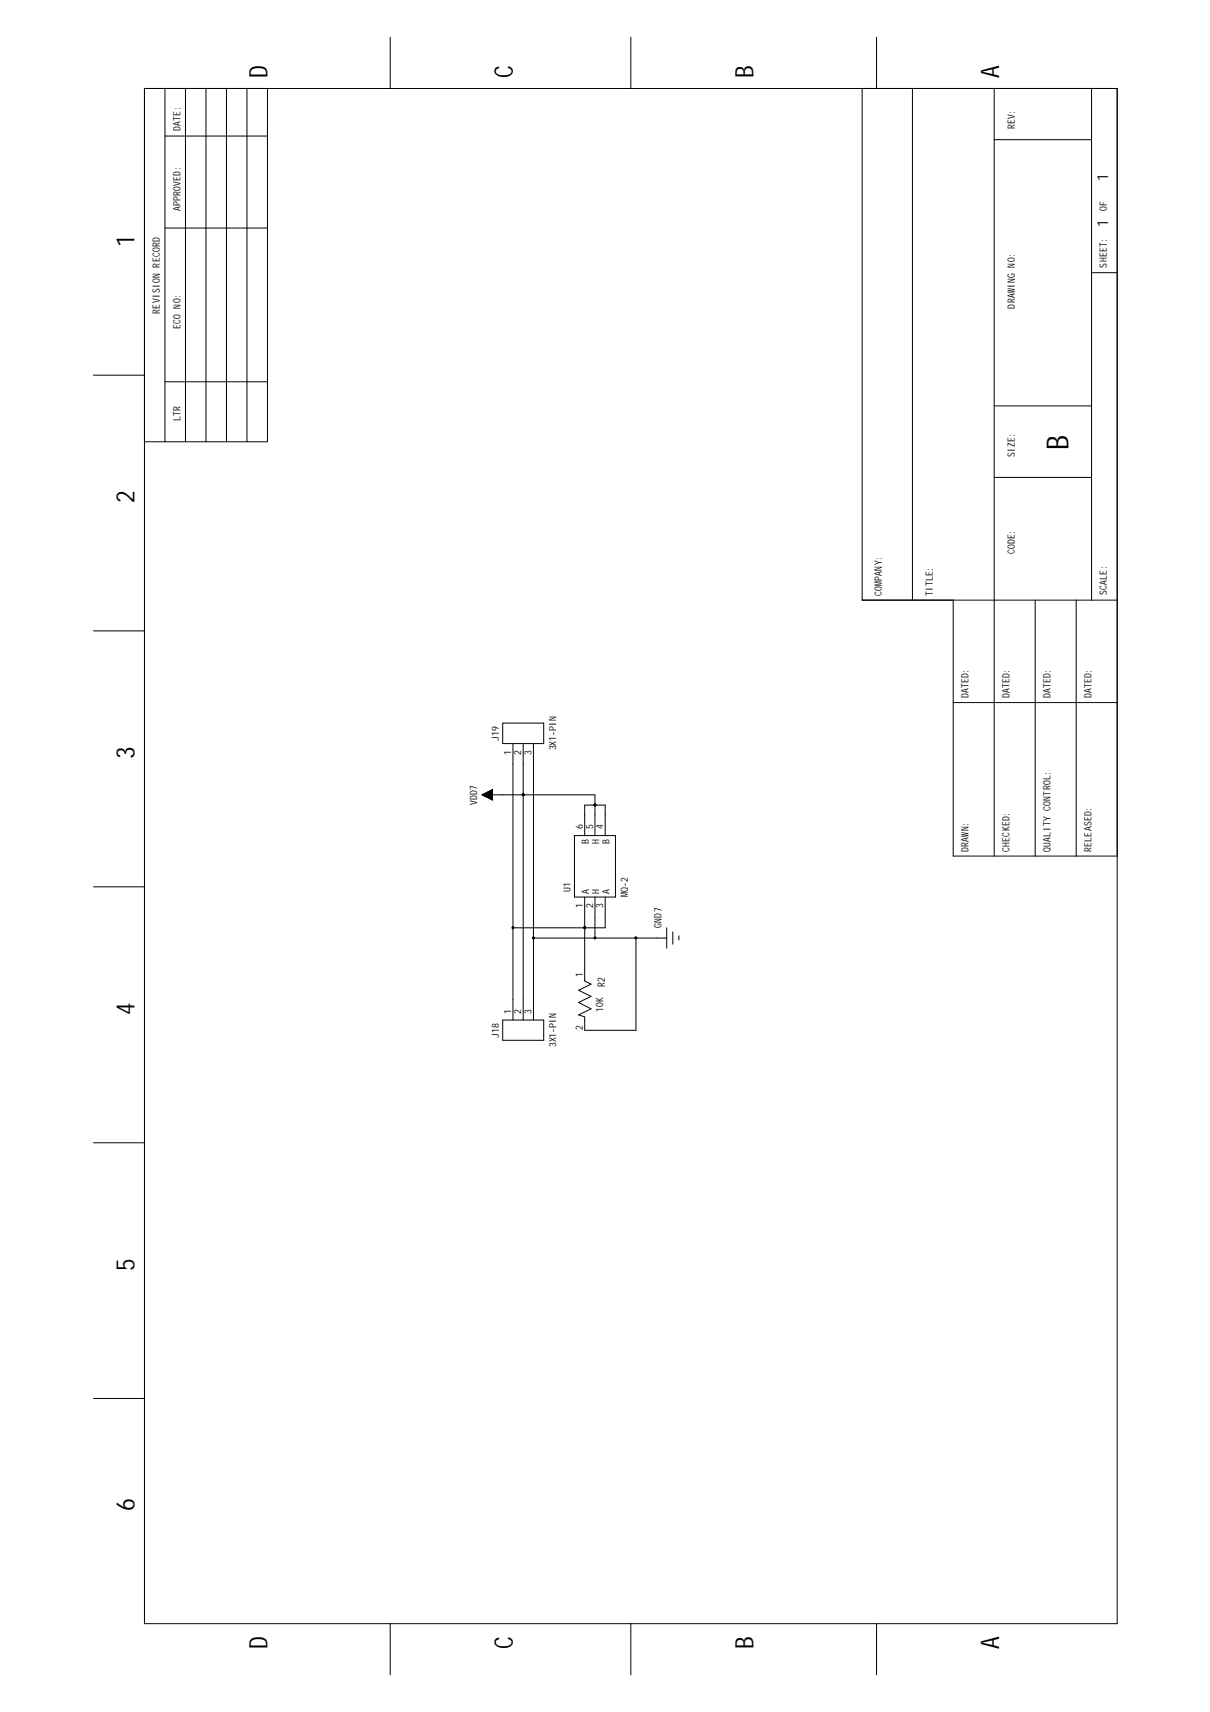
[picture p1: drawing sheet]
<svg xmlns="http://www.w3.org/2000/svg" width="210mm" height="297mm" viewBox="0 0 210 297" stroke-linecap="round" stroke-linejoin="round" font-family="sans-serif">
<g fill="none" stroke="#000" stroke-width=".17">
<path d="M25.1 15.4h168.7v266.3h-168.7zM28.6 15.4v61.3M32.2 15.4v61.3M35.7 15.4v61.3M39.3 15.4v61.3M42.8 15.4v61.3M46.4 15.4v61.3h-21.3M67.7 6.5v8.9M109.4 6.5v8.9M149.6 15.4v88.7h44.2M152.1 6.5v8.8M158.3 15.4v88.7"/>
<path d="M172.5 15.4v133.1M189.4 15.4v88.7M28.6 23.6h17.8M28.6 39.6h17.8M172.5 24.2h16.9M189.4 47.3h4.4M16.2 65.1h8.9M28.6 66.2h17.8M172.5 70.4h16.9M172.5 82.8h16.9M16.2 109.5h8.9M165.4 104.1v44.4h28.4"/>
<path d="M179.6 104.1v44.4M186.7 104.1v44.4M83.7 137.9h.1M83.7 137.9h19.5v7.1M83.7 138h1.7M83.9 137.8v.2M83.9 138h1.5M84 137.7v.4M84 138.1h1.4M84.2 137.7v.4M84.2 138.2h1.2M84.3 137.6v.6"/>
<path d="M84.3 138.2h1.1M84.5 137.5v.8h.9M84.6 137.4v1h.8M84.8 137.4v1M84.9 137.3v1.2M84.9 138.5h.5M85 137.2v1.3M85 138.6h.4M85.2 137.1v1.5M85.3 137.1v1.6M85.3 138.8h.1M85.4 137v1.8l-1.7-.9"/>
<path d="M85.4 137l-1.7 .9M85.4 137v1.8M85.4 137.1h-.1v1.6M85.4 137.2h-.3v1.4M85.4 137.2h-.4v1.3M85.4 137.3h-.6v1.2h.6M85.4 137.4h-.7v1M85.4 137.5h-.9v.8M85.4 137.5h-1v.7M85.4 137.6h-1.2v.6M85.4 137.7h-1.3v.4M85.4 137.7h-1.4v.3"/>
<path d="M85.4 137.8h-1.6v.2M87.2 125.5h7.1v3.5h-7.1zM89 129v48M90.8 137.9h.1M90.8 129v48M92.5 129v48M103.2 139.7h.1M165.4 121.9h28.4M16.2 153.9h8.9M99.7 145h7.1v10.6h-7.1zM101.4 145v-5.3h3.6v5.3M101.4 155.6v14.6l1.1 .6-2.1 1 2.1 1.1-2.1 1 2.1 1.1-2.1 1.1 1 .3v2.4h8.9v-16"/>
<path d="M103.2 155.6v7.2M105 155.6v5.4h-16M87.2 177h7.1v3.5h-7.1zM92.5 162.8h23.2M101.4 161h.1M115.7 161v3.5M116.7 161.7v2.1M117.8 162.4v.7M16.2 198.3h8.9M16.2 242.6h8.9M67.7 281.7v8.9M109.4 281.7v8.9"/>
<path d="M152.1 281.7v8.9"/>
</g>
<g fill="#000" stroke="#000" stroke-width=".17">
<path d="M90.6 137.7h.3v.3h-.3z" fill-rule="evenodd"/>
<path d="M90.6 137.7h.3v.3h-.3z" fill-rule="evenodd"/>
<path d="M103.1 139.5h.2v.3h-.2z" fill-rule="evenodd"/>
<path d="M103.1 139.5h.2v.3h-.2z" fill-rule="evenodd"/>
<path d="M88.9 160.8h.2v.3h-.2z" fill-rule="evenodd"/>
<path d="M92.4 162.6h.3v.3h-.3z" fill-rule="evenodd"/>
<path d="M101.3 160.8h.2v.3h-.2z" fill-rule="evenodd"/>
<path d="M101.3 160.8h.2v.3h-.2z" fill-rule="evenodd"/>
<path d="M103.1 162.6h.2v.3h-.2z" fill-rule="evenodd"/>
<path d="M110.2 162.6h.2v.3h-.2z" fill-rule="evenodd"/>
</g>
<text font-size="5.3" x="185.4" y="78" transform="rotate(-90 185.4 78)">B</text>
<g font-size="4.4">
<text x="46.4" y="13.6" transform="rotate(-90 46.4 13.6)">D</text>
<text x="89" y="13.6" transform="rotate(-90 89 13.6)">C</text>
<text x="130.7" y="13.6" transform="rotate(-90 130.7 13.6)">B</text>
<text x="173.4" y="13.6" transform="rotate(-90 173.4 13.6)">A</text>
<text x="23.3" y="42.9" transform="rotate(-90 23.3 42.9)">1</text>
<text x="23.3" y="87.3" transform="rotate(-90 23.3 87.3)">2</text>
<text x="23.3" y="131.7" transform="rotate(-90 23.3 131.7)">3</text>
<text x="23.3" y="176.1" transform="rotate(-90 23.3 176.1)">4</text>
<text x="23.3" y="220.5" transform="rotate(-90 23.3 220.5)">5</text>
<text x="23.3" y="262.2" transform="rotate(-90 23.3 262.2)">6</text>
<text x="46.4" y="286.2" transform="rotate(-90 46.4 286.2)">D</text>
<text x="89" y="286.2" transform="rotate(-90 89 286.2)">C</text>
<text x="130.7" y="286.2" transform="rotate(-90 130.7 286.2)">B</text>
<text x="173.4" y="286.2" transform="rotate(-90 173.4 286.2)">A</text>
</g>
<g font-size="2.6">
<text x="192.2" y="31.4" transform="rotate(-90 192.2 31.4)">1</text>
<text x="192.2" y="39.4" transform="rotate(-90 192.2 39.4)">1</text>
</g>
<g font-size="1.7">
<text x="31.3" y="22.7" transform="rotate(-90 31.3 22.7)">DATE:</text>
<text x="176" y="22.5" transform="rotate(-90 176 22.5)">REV:</text>
<text x="31.3" y="36.7" transform="rotate(-90 31.3 36.7)">APPROVED:</text>
<text x="192" y="36.6" transform="rotate(-90 192 36.6)">OF</text>
<text x="192" y="46.4" transform="rotate(-90 192 46.4)">SHEET:</text>
<text x="176" y="53.5" transform="rotate(-90 176 53.5)">DRAWING NO:</text>
<text x="27.7" y="54.4" transform="rotate(-90 27.7 54.4)">REVISION RECORD</text>
<text x="31.3" y="57.1" transform="rotate(-90 31.3 57.1)">ECO NO:</text>
<text x="31.3" y="73.1" transform="rotate(-90 31.3 73.1)">LTR</text>
<text x="176" y="79.3" transform="rotate(-90 176 79.3)">SIZE:</text>
<text x="176" y="96.2" transform="rotate(-90 176 96.2)">CODE:</text>
<text x="153" y="103.4" transform="rotate(-90 153 103.4)">COMPANY:</text>
<text x="161.8" y="103.4" transform="rotate(-90 161.8 103.4)">TITLE:</text>
<text x="192" y="103.2" transform="rotate(-90 192 103.2)">SCALE:</text>
<text x="168" y="121.2" transform="rotate(-90 168 121.2)">DATED:</text>
<text x="175.1" y="121.2" transform="rotate(-90 175.1 121.2)">DATED:</text>
<text x="182.2" y="121.2" transform="rotate(-90 182.2 121.2)">DATED:</text>
<text x="189.4" y="121.2" transform="rotate(-90 189.4 121.2)">DATED:</text>
<text x="86.5" y="128.5" transform="rotate(-90 86.5 128.5)">J19</text>
<text x="88.6" y="130.9" transform="rotate(-90 88.6 130.9)">1</text>
<text x="90.4" y="130.9" transform="rotate(-90 90.4 130.9)">2</text>
<text x="92.2" y="130.9" transform="rotate(-90 92.2 130.9)">3</text>
<text x="96.5" y="130.2" transform="rotate(-90 96.5 130.2)">3X1-PIN</text>
<text x="82.8" y="139.7" transform="rotate(-90 82.8 139.7)">VDD7</text>
<text x="101.1" y="143.9" transform="rotate(-90 101.1 143.9)">6</text>
<text x="102.9" y="143.9" transform="rotate(-90 102.9 143.9)">5</text>
<text x="104.6" y="143.9" transform="rotate(-90 104.6 143.9)">4</text>
<text x="102.2" y="146.4" transform="rotate(-90 102.2 146.4)">B</text>
<text x="103.9" y="146.4" transform="rotate(-90 103.9 146.4)">H</text>
<text x="105.7" y="146.4" transform="rotate(-90 105.7 146.4)">B</text>
<text x="168" y="147.8" transform="rotate(-90 168 147.8)">DRAWN:</text>
<text x="175.1" y="147.8" transform="rotate(-90 175.1 147.8)">CHECKED:</text>
<text x="182.2" y="147.8" transform="rotate(-90 182.2 147.8)">QUALITY CONTROL:</text>
<text x="189.4" y="147.8" transform="rotate(-90 189.4 147.8)">RELEASED:</text>
<text x="99" y="154.7" transform="rotate(-90 99 154.7)">U1</text>
<text x="102.2" y="155.1" transform="rotate(-90 102.2 155.1)">A</text>
<text x="103.9" y="155.1" transform="rotate(-90 103.9 155.1)">H</text>
<text x="105.7" y="155.1" transform="rotate(-90 105.7 155.1)">A</text>
<text x="108.9" y="155.6" transform="rotate(-90 108.9 155.6)">MQ-2</text>
<text x="101.1" y="157.6" transform="rotate(-90 101.1 157.6)">1</text>
<text x="102.9" y="157.6" transform="rotate(-90 102.9 157.6)">2</text>
<text x="104.6" y="157.6" transform="rotate(-90 104.6 157.6)">3</text>
<text x="114.8" y="161" transform="rotate(-90 114.8 161)">GND7</text>
<text x="101.1" y="169.6" transform="rotate(-90 101.1 169.6)">1</text>
<text x="104.9" y="171.3" transform="rotate(-90 104.9 171.3)">R2</text>
<text x="88.6" y="175.9" transform="rotate(-90 88.6 175.9)">1</text>
<text x="90.4" y="175.9" transform="rotate(-90 90.4 175.9)">2</text>
<text x="92.2" y="175.9" transform="rotate(-90 92.2 175.9)">3</text>
<text x="101.1" y="178.8" transform="rotate(-90 101.1 178.8)">2</text>
<text x="104.6" y="175.7" transform="rotate(-90 104.6 175.7)">10K</text>
<text x="86.5" y="180" transform="rotate(-90 86.5 180)">J18</text>
<text x="96.5" y="181.7" transform="rotate(-90 96.5 181.7)">3X1-PIN</text>
</g>
</svg>
